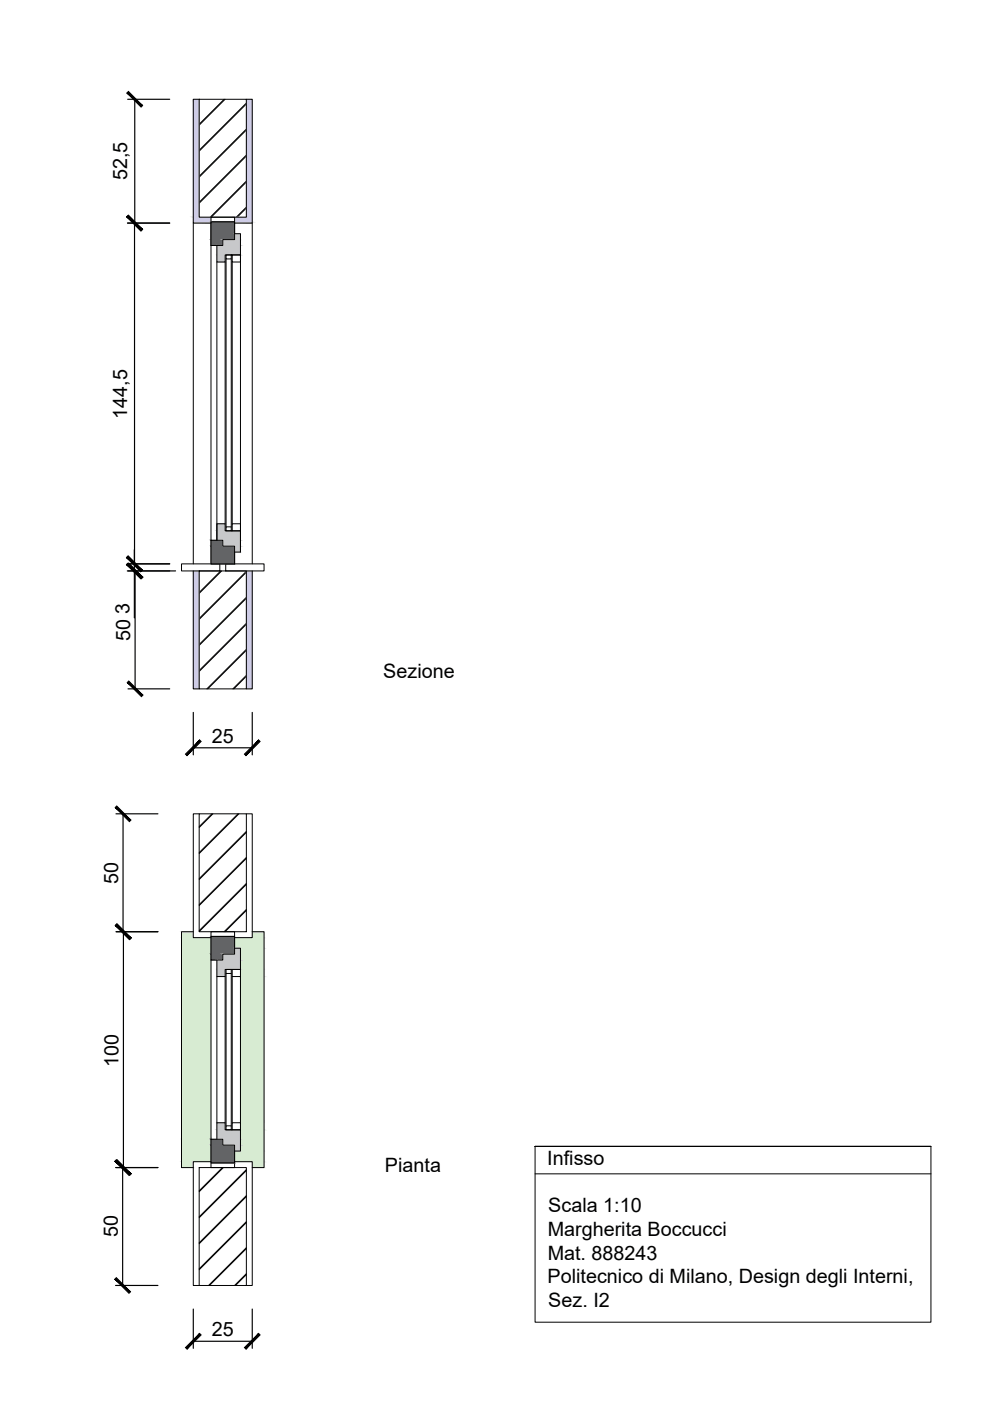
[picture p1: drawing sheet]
<svg xmlns="http://www.w3.org/2000/svg" width="420mm" height="594mm" viewBox="0 0 420 594" stroke-linecap="round" stroke-linejoin="round" font-family="sans-serif">
<!-- layer: 0.25 -->
<g fill="none" stroke="#000" stroke-width=".42">
<path d="M84.4 42.1h-2.4v52.5h7.5M95 42.1l-10.6 10.6M95.4 42.1l-11 11M104.5 42.1h2.4v52.5h-7.4M104.5 43.7l-20.1 20M104.5 54.7l-20.1 20M104.5 44.1l-20.1 20M104.5 55.1l-20.1 20M104.5 65.8l-20.1 20M104.5 76.8l-15.4 15.3M104.5 66.2l-20.1 20M104.5 77.2l-15 14.9"/>
<path d="M104.5 87.8l-4.3 4.3M104.5 88.2l-3.9 3.9M95.5 111.1v111M95.8 109.8v113.6M98 108.1h-2.2v1.7h2.2v-1.7h.4M98 109.8v113.6M98.4 111.1v111M98 225.1h-2.2v-1.7h2.2v1.7h.4M82 242.1v50h2.4M93.6 242.1l-9.2 9.1M94 242.1l-9.6 9.5M104.5 242.3l-20.1 20"/>
<path d="M104.5 253.3l-20.1 20M104.5 242.7l-20.1 20M104.5 253.7l-20.1 20M106.9 242.1v50h-2.4M104.5 264.3l-20.1 20M104.5 275.3l-16.8 16.8M104.5 264.7l-20.1 20M104.5 275.7l-16.4 16.4M104.5 286.4l-5.8 5.7M104.5 286.8l-5.4 5.3M89.9 345.1l-5.5 5.4M90.3 345.1l-5.9 5.8"/>
<path d="M100.9 345.1l-16.5 16.4M101.3 345.1l-16.9 16.8M104.5 352.6l-20.1 20M104.5 353l-20.1 20M104.5 363.6l-20.1 20M104.5 374.6l-20.1 20M104.5 364l-20.1 20M104.5 375l-20.1 20M104.5 385.7l-9.5 9.4M104.5 386.1l-9.1 9M95.5 414.1v62M95.8 412.8v64.6"/>
<path d="M98 411.1h-2.2v1.7h2.2v-1.7h.4M98 412.8v64.6M98.4 414.1v62M98 479.1h-2.2v-1.7h2.2v1.7h.4M94.3 495.1l-9.9 9.8M94.7 495.1l-10.3 10.2M104.5 496l-20.1 20M104.5 496.4l-20.1 20M104.5 507l-20.1 20M104.5 518l-20.1 20M104.5 507.4l-20.1 20M104.5 518.4l-20.1 20"/>
<path d="M104.5 529.1l-16.1 16M104.5 529.5l-15.7 15.6M104.5 540.1l-5.1 5M104.5 540.5l-4.7 4.6"/>
</g>
<g fill="#cecce6" stroke="#cecce6" stroke-width=".42">
<path d="M104.5 42.1l2.4 50v-50zM104.5 42.1l2.4 50h-2.4z"/>
<path d="M82 42.1l2.4 50v-50zM82 42.1l2.4 50h-2.4z"/>
<path d="M99.5 92.1l7.4 2v-2zM99.5 92.1l7.4 2h-7.4z"/>
<path d="M82 92.1l7.5 2v-2zM82 92.1l7.5 2h-7.5z"/>
<path d="M99.5 94.1l7.4 .5v-.5zM99.5 94.1l7.4 .5h-7.4z"/>
<path d="M82 94.1l7.5 .5v-.5zM82 94.1l7.5 .5h-7.5z"/>
<path d="M104.5 242.1l2.4 50v-50zM104.5 242.1l2.4 50h-2.4z"/>
<path d="M82 242.1l2.4 50v-50zM82 242.1l2.4 50h-2.4z"/>
</g>
<!-- layer: muri -->
<path d="M84.4 42.1h20.1v50h-20.1zM84.4 242.1h20.1v50h-20.1zM84.4 345.1h20.1v50h-20.1zM84.4 495.1h20.1v50h-20.1z" fill="none" stroke="#000" stroke-width=".42"/>
<!-- layer: 0.25 -->
<g fill="#d7ebd2" stroke="#d7ebd2" stroke-width=".42">
<path d="M106.9 395.1l5.1 2.5v-2.5zM106.9 395.1l5.1 2.5h-5.1z"/>
<path d="M77 395.1l5 2.5v-2.5zM77 395.1l5 2.5h-5z"/>
<path d="M99.5 397.6l12.5 4.5v-4.5zM99.5 397.6l12.5 4.5h-12.5z"/>
<path d="M77 397.6l12.5 9.5v-9.5zM77 397.6l12.5 9.5h-12.5z"/>
<path d="M102 402.1l10 9v-9zM102 402.1l10 9h-10z"/>
<path d="M102 411.1l10 3v-3zM102 411.1l10 3h-10z"/>
<path d="M102 414.1l10 62v-62zM102 414.1l10 62h-10z"/>
<path d="M102 476.1l10 3v-3zM102 476.1l10 3h-10z"/>
<path d="M77 407.1l12.5 76v-76zM77 407.1l12.5 76h-12.5z"/>
<path d="M102 479.1l10 9v-9zM102 479.1l10 9h-10z"/>
<path d="M99.5 488.1l12.5 4.5v-4.5zM99.5 488.1l12.5 4.5h-12.5z"/>
<path d="M77 483.1l12.5 9.5v-9.5zM77 483.1l12.5 9.5h-12.5z"/>
<path d="M106.9 492.6l5.1 2.5v-2.5zM106.9 492.6l5.1 2.5h-5.1z"/>
<path d="M77 492.6l5 2.5v-2.5zM77 492.6l5 2.5h-5z"/>
</g>
<!-- layer: lastre -->
<path d="M77 239.1h16.2v3h-16.2zM95.7 239.1h16.3v3h-16.3zM82 395.1h-5v100h5M106.9 395.1h5.1v100h-5.1" fill="none" stroke="#000" stroke-width=".42"/>
<!-- layer: controtelaio -->
<path d="M89.5 92.1h10v2h-10zM99.5 101.6v-7.5h-10v10M99.5 231.6v7.5h-10M89.5 395.1h10v2h-10zM89.5 493.1h10v2h-10z" fill="none" stroke="#000" stroke-width=".42"/>
<!-- layer: 0.25 -->
<g fill="#636466" stroke="#636466" stroke-width=".42">
<path d="M89.5 94.1l10 7.5v-7.5zM89.5 94.1l10 7.5h-10z"/>
<path d="M89.5 101.6l4.9 2.5v-2.5zM89.5 101.6l4.9 2.5h-4.9z"/>
<path d="M89.5 229.1l4.9 2.5v-2.5zM89.5 229.1l4.9 2.5h-4.9z"/>
<path d="M89.5 231.6l10 7.5v-7.5zM89.5 231.6l10 7.5h-10z"/>
<path d="M89.5 397.1l10 7.5v-7.5zM89.5 397.1l10 7.5h-10z"/>
<path d="M89.5 404.6l4.9 2.5v-2.5zM89.5 404.6l4.9 2.5h-4.9z"/>
<path d="M89.5 483.1l4.9 2.5v-2.5zM89.5 483.1l4.9 2.5h-4.9z"/>
<path d="M89.5 485.6l10 7.5v-7.5zM89.5 485.6l10 7.5h-10z"/>
</g>
<g fill="#c7c8ca" stroke="#c7c8ca" stroke-width=".42">
<path d="M99.5 99.1l2.5 2.5v-2.5zM99.5 99.1l2.5 2.5h-2.5z"/>
<path d="M94.4 101.6l7.6 2.5v-2.5zM94.4 101.6l7.6 2.5h-7.6z"/>
<path d="M92 104.1l10 4v-4zM92 104.1l10 4h-10z"/>
<path d="M92 108.1l3.5 3v-3zM92 108.1l3.5 3h-3.5z"/>
<path d="M92 222.1l3.5 3v-3zM92 222.1l3.5 3h-3.5z"/>
<path d="M92 225.1l10 4v-4zM92 225.1l10 4h-10z"/>
<path d="M94.4 229.1l7.6 2.5v-2.5zM94.4 229.1l7.6 2.5h-7.6z"/>
<path d="M99.5 231.6l2.5 2.5v-2.5zM99.5 231.6l2.5 2.5h-2.5z"/>
<path d="M99.5 402.1l2.5 2.5v-2.5zM99.5 402.1l2.5 2.5h-2.5z"/>
<path d="M94.4 404.6l7.6 2.5v-2.5zM94.4 404.6l7.6 2.5h-7.6z"/>
<path d="M92 407.1l10 4v-4zM92 407.1l10 4h-10z"/>
<path d="M92 411.1l3.5 3v-3zM92 411.1l3.5 3h-3.5z"/>
<path d="M92 476.1l3.5 3v-3zM92 476.1l3.5 3h-3.5z"/>
<path d="M92 479.1l10 4v-4zM92 479.1l10 4h-10z"/>
<path d="M94.4 483.1l7.6 2.5v-2.5zM94.4 483.1l7.6 2.5h-7.6z"/>
<path d="M99.5 485.6l2.5 2.5v-2.5zM99.5 485.6l2.5 2.5h-2.5z"/>
</g>
<!-- layer: telaio -->
<path d="M89.5 94.1h10v7.5h-5.1v2.5h-4.9zM89.5 229.1h4.9v2.5h5.1v7.5h-10zM89.5 397.1h10v7.5h-5.1v2.5h-4.9zM89.5 483.1h4.9v2.5h5.1v7.5h-10z" fill="none" stroke="#000" stroke-width=".42"/>
<!-- layer: lineeproiettate -->
<path d="M82 94.6v144.5M106.9 94.6v144.5M89.5 104.1v125M89.5 407.1v76" fill="none" stroke="#000" stroke-width=".42"/>
<!-- layer: 0.13 -->
<path d="M92 111.1v118M102 108.1v126M84.4 345.1h-2.4v52.5h7.5M104.5 345.1h2.4v52.5h-7.4M92 414.1v62M102 414.1v62M89.5 492.6h-7.5v52.5h2.4M99.5 492.6h7.4v52.5h-2.4" fill="none" stroke="#000" stroke-width=".42"/>
<!-- layer: 0.35 -->
<path d="M99.5 99.1h2.5v9h-6.5v3h-3.5v-7M98.4 108.1h3.6v3h-3.6zM92 229.1v-7h3.5v3h6.5v9h-2.5M98.4 222.1h3.6v3h-3.6zM98.4 411.1h3.6v3h-3.6zM99.5 402.1h2.5v9h-6.5v3h-3.5v-7M98.4 476.1h3.6v3h-3.6zM92 483.1v-7h3.5v3h6.5v9h-2.5M226.9 486.1v74.6h167.8v-74.6h-167.8h167.8M226.9 497.8h167.8" fill="none" stroke="#000" stroke-width=".42"/>
<!-- layer: 0.50 -->
<g fill="none" stroke="#000" stroke-width=".5">
<path d="M54.1 42.1h17.8M57.1 42.1v52.5M54 94.6h17.9M57 94.6v144.5M54 239.1h17.9M57 233.1v28.9M54 242.1h20.4M57.3 242.1v50M54.3 292.1h17.6M82 302.1v18M82 317.1h24.9M106.9 302.1v18"/>
<path d="M49.2 345.1h17.8M52.2 345.1v50M49.2 395.1h17.8M52.3 395.1v100M49 495.1h18M52 495.1v50M49 545.1h18M82 555.1v16.6M106.9 555.1v16.6M82 568.7h24.9"/>
</g>
<!-- layer: 0 -->
<g fill="#000" stroke="#000" stroke-width=".42">
<path d="M53.8 39.4l6 6 .7-.6zM53.8 39.4l.7-.6 6 6z"/>
<path d="M53.8 91.9l6.7 5.4-6-6zM53.8 91.9l6.7 5.4-.7 .6z"/>
<path d="M53.7 91.9l6 6 .6-.6zM53.7 91.9l.6-.6 6 6z"/>
<path d="M54.3 235.8l-.7 .6 6.7 5.4zM53.6 236.4l6.7 5.4-.7 .6z"/>
<path d="M54.3 235.8l-.6 .6 6.6 5.4zM53.7 236.4l6.6 5.4-.6 .6z"/>
<path d="M53.6 239.4l6 6 .7-.6zM53.6 239.4l.7-.6 6 6z"/>
<path d="M54 239.4l6 6 .6-.6zM54 239.4l.6-.6 6 6z"/>
<path d="M54.6 288.8l-.6 .6 6.6 5.4zM54 289.4l6.6 5.4-.6 .6z"/>
<path d="M84.6 313.8l-5.3 6.6 6-6zM84.6 313.8l-5.3 6.6-.7-.6z"/>
<path d="M103.6 319.8l.7 .6 5.3-6.6zM109.6 313.8l.7 .6-6 6z"/>
<path d="M48.9 342.4l6 6 .6-.6zM48.9 342.4l.6-.6 6 6z"/>
<path d="M49.5 391.8l-.6 .6 6.6 5.4zM48.9 392.4l6.6 5.4-.6 .6z"/>
<path d="M49 392.4l6 6 .6-.6zM49 392.4l.6-.6 6 6z"/>
<path d="M49.6 491.8l-.6 .6 6.6 5.4zM49 492.4l6.6 5.4-.6 .6z"/>
<path d="M48.7 492.4l6 6 .6-.6zM48.7 492.4l.6-.6 6 6z"/>
<path d="M49.3 541.8l-.6 .6 6.6 5.4zM48.7 542.4l6.6 5.4-.6 .6z"/>
<path d="M84.6 565.4l-5.3 6.7 6-6zM84.6 565.4l-5.3 6.7-.7-.7z"/>
<path d="M103.6 571.4l.7 .7 5.3-6.7zM109.6 565.4l.7 .7-6 6z"/>
</g>
<g font-size="8.4">
<text x="53.9" y="76.5" transform="rotate(-90 53.9 76.5)">52,5</text>
<text x="53.9" y="177.6" transform="rotate(-90 53.9 177.6)">144,5</text>
<text x="54.9" y="260.4" transform="rotate(-90 54.9 260.4)">3</text>
<text x="55.2" y="271.7" transform="rotate(-90 55.2 271.7)">50</text>
<text x="162.5" y="287.3">Sezione</text>
<text x="89.8" y="315">25</text>
<text x="50.1" y="374.7" transform="rotate(-90 50.1 374.7)">50</text>
<text x="50.2" y="452.3" transform="rotate(-90 50.2 452.3)">100</text>
<text x="163.2" y="496.9">Pianta</text>
<text x="232" y="494">Infisso</text>
<text x="232.5" y="514.1">Scala 1:10</text>
<text x="49.9" y="524.7" transform="rotate(-90 49.9 524.7)">50</text>
<text x="232.2" y="524.1">Margherita Boccucci</text>
<text x="232.2" y="534.1">Mat. 888243</text>
<text x="232.2" y="544.1">Politecnico di Milano, Design degli Interni,</text>
<text x="232.5" y="554.2">Sez. I2</text>
<text x="89.8" y="566.6">25</text>
</g>
</svg>
